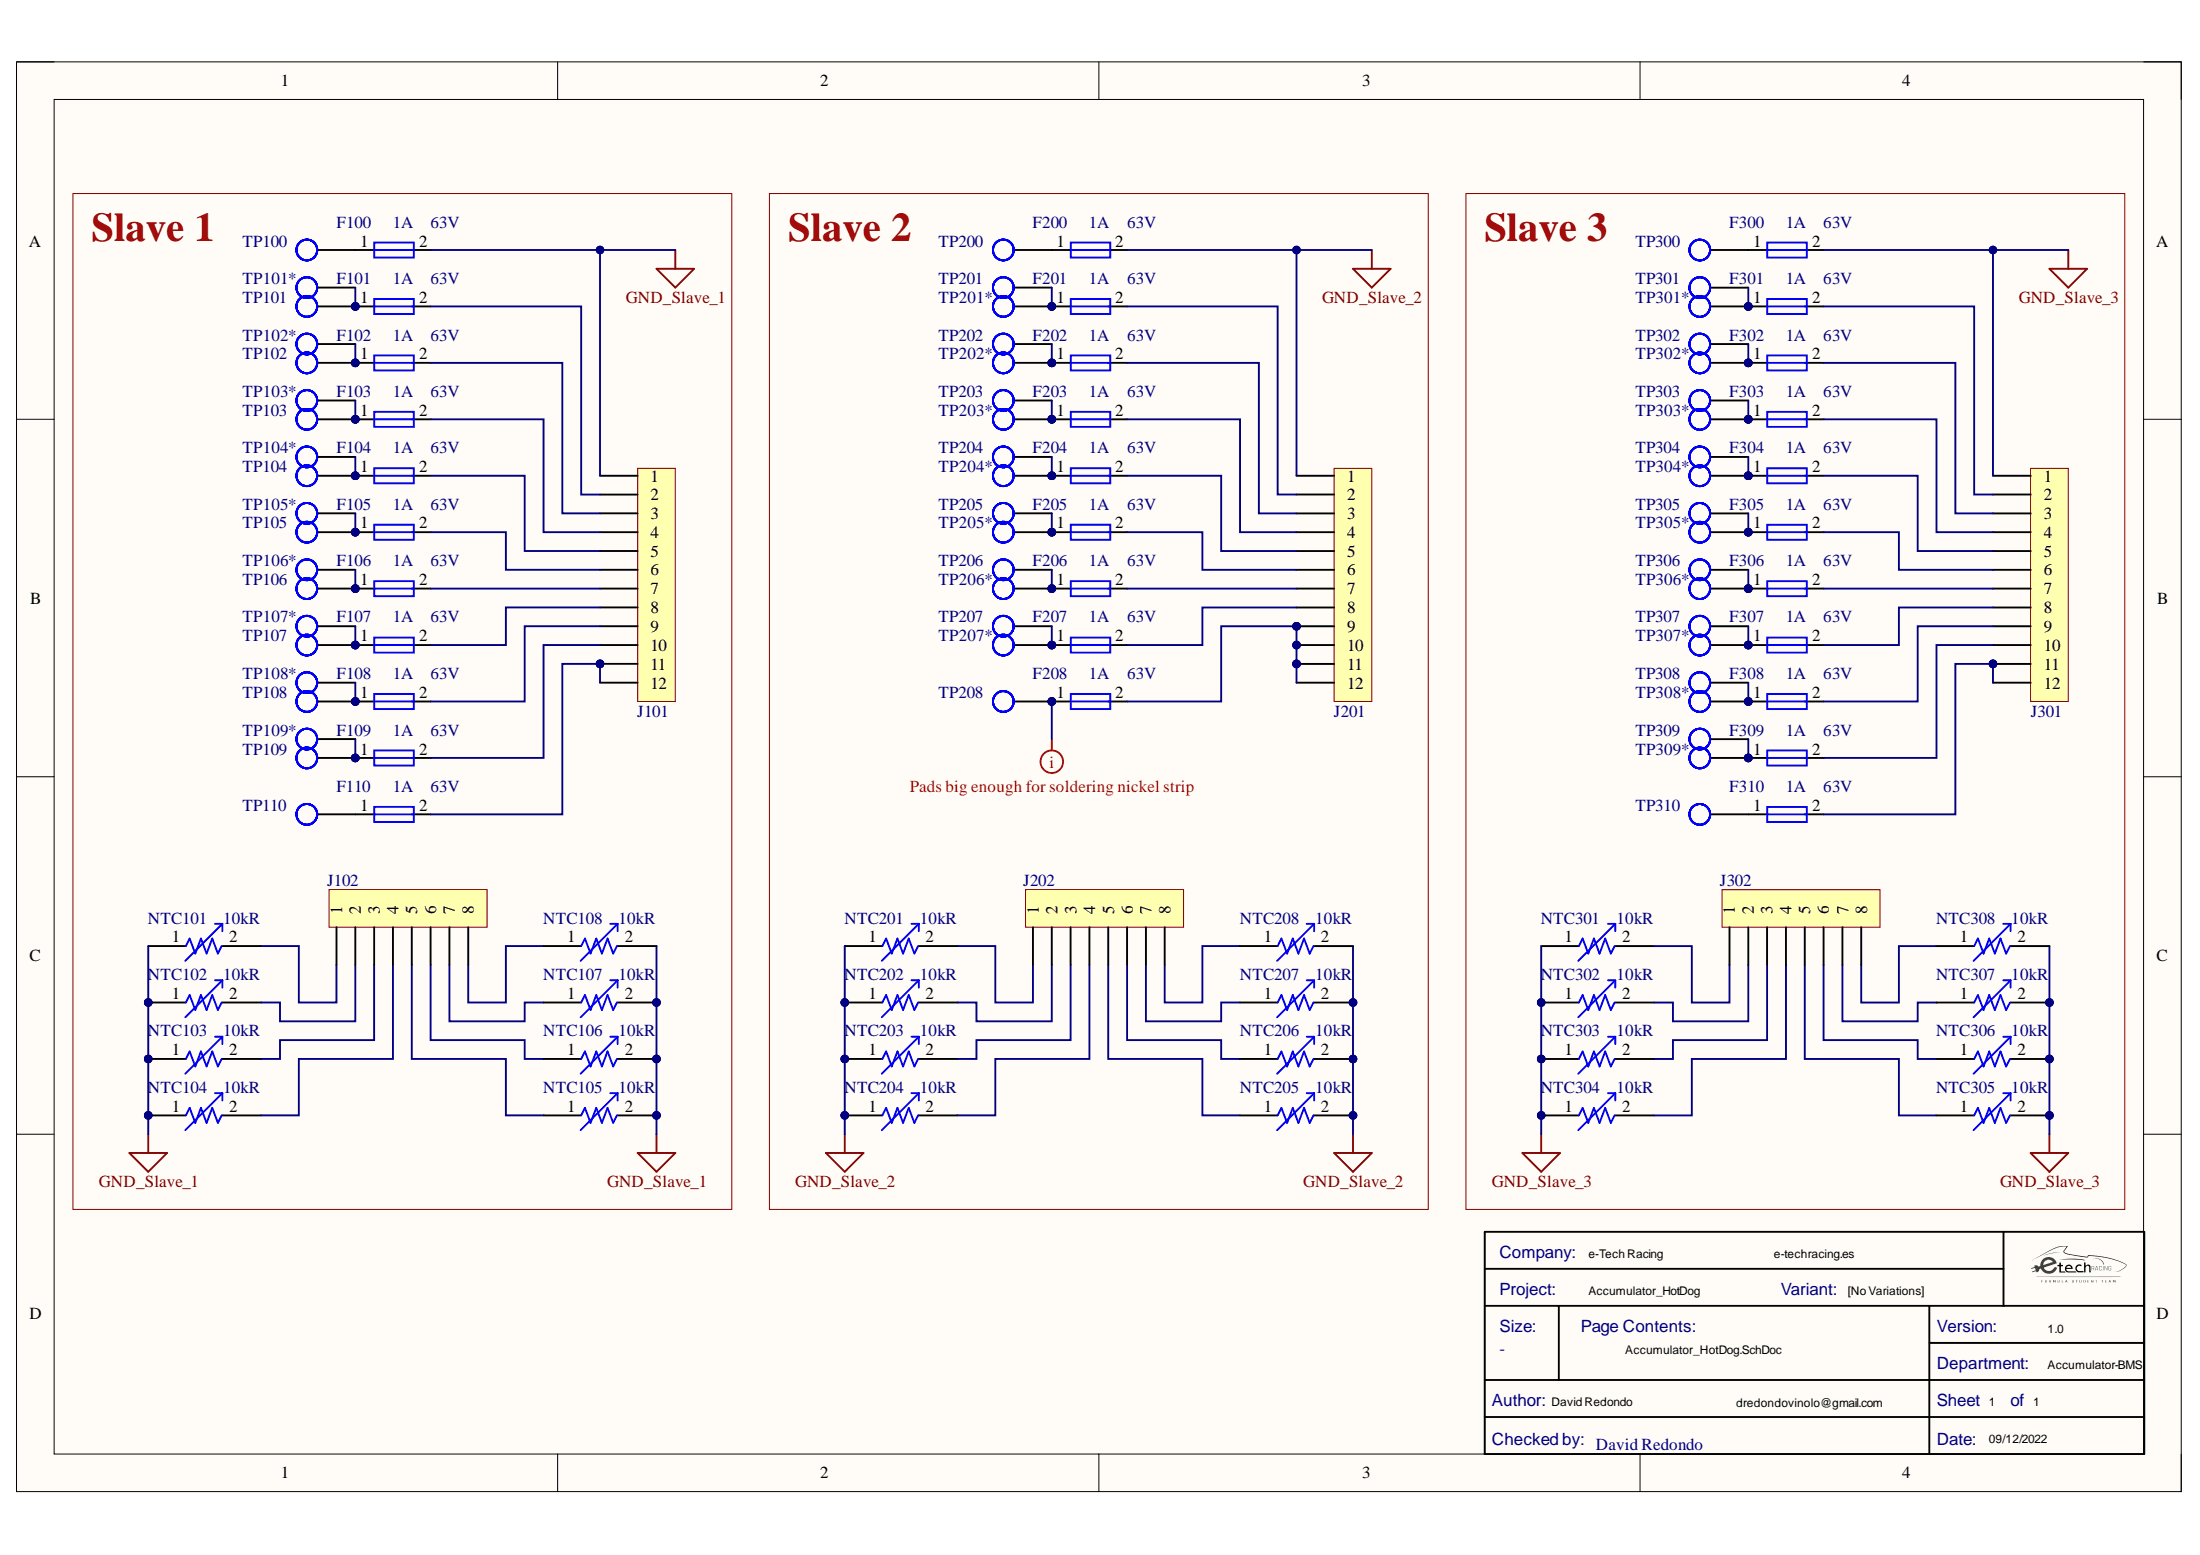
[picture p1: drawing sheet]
# Altium project Accumulator_HotDog.PrjPcb
ReviewerName: David Redondo; Version: 1.0; Project: Accumulator_HotDog; DesignerName: David Redondo; DesignerMail: dredondovinolo@gmail.com; DesignedByURL: e-techracing.es; Department: Accumulator-BMS; Company: e-Tech Racing
1 sheet, 118 parts. Net scope: global (net labels, ports and power ports of the same name join across sheets).
Board file: Accumulator_HotDog.PcbDoc

## Sheet Accumulator_HotDog.SchDoc
size A4; SheetNumber: 1; SheetTotal: 1

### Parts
*  Checked by:: David Redondo  (hidden comment: Title Block_template)  (graphical)
F100  Current Rating: 1A  Voltage Rating (DC): 63V  [Fuse_1206]  (hidden comment: 0437001.WRA)
F101  Current Rating: 1A  Voltage Rating (DC): 63V  [Fuse_1206]  (hidden comment: 0437001.WRA)
F102  Current Rating: 1A  Voltage Rating (DC): 63V  [Fuse_1206]  (hidden comment: 0437001.WRA)
F103  Current Rating: 1A  Voltage Rating (DC): 63V  [Fuse_1206]  (hidden comment: 0437001.WRA)
F104  Current Rating: 1A  Voltage Rating (DC): 63V  [Fuse_1206]  (hidden comment: 0437001.WRA)
F105  Current Rating: 1A  Voltage Rating (DC): 63V  [Fuse_1206]  (hidden comment: 0437001.WRA)
F106  Current Rating: 1A  Voltage Rating (DC): 63V  [Fuse_1206]  (hidden comment: 0437001.WRA)
F107  Current Rating: 1A  Voltage Rating (DC): 63V  [Fuse_1206]  (hidden comment: 0437001.WRA)
F108  Current Rating: 1A  Voltage Rating (DC): 63V  [Fuse_1206]  (hidden comment: 0437001.WRA)
F109  Current Rating: 1A  Voltage Rating (DC): 63V  [Fuse_1206]  (hidden comment: 0437001.WRA)
F110  Current Rating: 1A  Voltage Rating (DC): 63V  [Fuse_1206]  (hidden comment: 0437001.WRA)
F200  Current Rating: 1A  Voltage Rating (DC): 63V  [Fuse_1206]  (hidden comment: 0437001.WRA)
F201  Current Rating: 1A  Voltage Rating (DC): 63V  [Fuse_1206]  (hidden comment: 0437001.WRA)
F202  Current Rating: 1A  Voltage Rating (DC): 63V  [Fuse_1206]  (hidden comment: 0437001.WRA)
F203  Current Rating: 1A  Voltage Rating (DC): 63V  [Fuse_1206]  (hidden comment: 0437001.WRA)
F204  Current Rating: 1A  Voltage Rating (DC): 63V  [Fuse_1206]  (hidden comment: 0437001.WRA)
F205  Current Rating: 1A  Voltage Rating (DC): 63V  [Fuse_1206]  (hidden comment: 0437001.WRA)
F206  Current Rating: 1A  Voltage Rating (DC): 63V  [Fuse_1206]  (hidden comment: 0437001.WRA)
F207  Current Rating: 1A  Voltage Rating (DC): 63V  [Fuse_1206]  (hidden comment: 0437001.WRA)
F208  Current Rating: 1A  Voltage Rating (DC): 63V  [Fuse_1206]  (hidden comment: 0437001.WRA)
F300  Current Rating: 1A  Voltage Rating (DC): 63V  [Fuse_1206]  (hidden comment: 0437001.WRA)
F301  Current Rating: 1A  Voltage Rating (DC): 63V  [Fuse_1206]  (hidden comment: 0437001.WRA)
F302  Current Rating: 1A  Voltage Rating (DC): 63V  [Fuse_1206]  (hidden comment: 0437001.WRA)
F303  Current Rating: 1A  Voltage Rating (DC): 63V  [Fuse_1206]  (hidden comment: 0437001.WRA)
F304  Current Rating: 1A  Voltage Rating (DC): 63V  [Fuse_1206]  (hidden comment: 0437001.WRA)
F305  Current Rating: 1A  Voltage Rating (DC): 63V  [Fuse_1206]  (hidden comment: 0437001.WRA)
F306  Current Rating: 1A  Voltage Rating (DC): 63V  [Fuse_1206]  (hidden comment: 0437001.WRA)
F307  Current Rating: 1A  Voltage Rating (DC): 63V  [Fuse_1206]  (hidden comment: 0437001.WRA)
F308  Current Rating: 1A  Voltage Rating (DC): 63V  [Fuse_1206]  (hidden comment: 0437001.WRA)
F309  Current Rating: 1A  Voltage Rating (DC): 63V  [Fuse_1206]  (hidden comment: 0437001.WRA)
F310  Current Rating: 1A  Voltage Rating (DC): 63V  [Fuse_1206]  (hidden comment: 0437001.WRA)
J101  J_MicroFit_1x12_V  [J_MicroFit_1x12_V]  (value not drawn)
J102  J_MicroFit_1x8_V  [J_MicroFit_1x8_V]  (value not drawn)
J201  J_MicroFit_1x12_V  [J_MicroFit_1x12_V]  (value not drawn)
J202  J_MicroFit_1x8_V  [J_MicroFit_1x8_V]  (value not drawn)
J301  J_MicroFit_1x12_V  [J_MicroFit_1x12_V]  (value not drawn)
J302  J_MicroFit_1x8_V  [J_MicroFit_1x8_V]  (value not drawn)
NTC101  Resistance: 10kR  [NTC_NXRT15XV103FA1B040]  (hidden comment: NXRT15XV103FA1B040)
NTC102  Resistance: 10kR  [NTC_NXRT15XV103FA1B040]  (hidden comment: NXRT15XV103FA1B040)
NTC103  Resistance: 10kR  [NTC_NXRT15XV103FA1B040]  (hidden comment: NXRT15XV103FA1B040)
NTC104  Resistance: 10kR  [NTC_NXRT15XV103FA1B040]  (hidden comment: NXRT15XV103FA1B040)
NTC105  Resistance: 10kR  [NTC_NXRT15XV103FA1B040]  (hidden comment: NXRT15XV103FA1B040)
NTC106  Resistance: 10kR  [NTC_NXRT15XV103FA1B040]  (hidden comment: NXRT15XV103FA1B040)
NTC107  Resistance: 10kR  [NTC_NXRT15XV103FA1B040]  (hidden comment: NXRT15XV103FA1B040)
NTC108  Resistance: 10kR  [NTC_NXRT15XV103FA1B040]  (hidden comment: NXRT15XV103FA1B040)
NTC201  Resistance: 10kR  [NTC_NXRT15XV103FA1B040]  (hidden comment: NXRT15XV103FA1B040)
NTC202  Resistance: 10kR  [NTC_NXRT15XV103FA1B040]  (hidden comment: NXRT15XV103FA1B040)
NTC203  Resistance: 10kR  [NTC_NXRT15XV103FA1B040]  (hidden comment: NXRT15XV103FA1B040)
NTC204  Resistance: 10kR  [NTC_NXRT15XV103FA1B040]  (hidden comment: NXRT15XV103FA1B040)
NTC205  Resistance: 10kR  [NTC_NXRT15XV103FA1B040]  (hidden comment: NXRT15XV103FA1B040)
NTC206  Resistance: 10kR  [NTC_NXRT15XV103FA1B040]  (hidden comment: NXRT15XV103FA1B040)
NTC207  Resistance: 10kR  [NTC_NXRT15XV103FA1B040]  (hidden comment: NXRT15XV103FA1B040)
NTC208  Resistance: 10kR  [NTC_NXRT15XV103FA1B040]  (hidden comment: NXRT15XV103FA1B040)
NTC301  Resistance: 10kR  [NTC_NXRT15XV103FA1B040]  (hidden comment: NXRT15XV103FA1B040)
NTC302  Resistance: 10kR  [NTC_NXRT15XV103FA1B040]  (hidden comment: NXRT15XV103FA1B040)
NTC303  Resistance: 10kR  [NTC_NXRT15XV103FA1B040]  (hidden comment: NXRT15XV103FA1B040)
NTC304  Resistance: 10kR  [NTC_NXRT15XV103FA1B040]  (hidden comment: NXRT15XV103FA1B040)
NTC305  Resistance: 10kR  [NTC_NXRT15XV103FA1B040]  (hidden comment: NXRT15XV103FA1B040)
NTC306  Resistance: 10kR  [NTC_NXRT15XV103FA1B040]  (hidden comment: NXRT15XV103FA1B040)
NTC307  Resistance: 10kR  [NTC_NXRT15XV103FA1B040]  (hidden comment: NXRT15XV103FA1B040)
NTC308  Resistance: 10kR  [NTC_NXRT15XV103FA1B040]  (hidden comment: NXRT15XV103FA1B040)
TP100  TestPoint  [TestPoint]  (value not drawn)  (no BOM)
TP101  TestPoint  [TestPoint]  (value not drawn)  (no BOM)
TP101*  TestPoint  [TestPoint]  (value not drawn)  (no BOM)
TP102  TestPoint  [TestPoint]  (value not drawn)  (no BOM)
TP102*  TestPoint  [TestPoint]  (value not drawn)  (no BOM)
TP103  TestPoint  [TestPoint]  (value not drawn)  (no BOM)
TP103*  TestPoint  [TestPoint]  (value not drawn)  (no BOM)
TP104  TestPoint  [TestPoint]  (value not drawn)  (no BOM)
TP104*  TestPoint  [TestPoint]  (value not drawn)  (no BOM)
TP105  TestPoint  [TestPoint]  (value not drawn)  (no BOM)
TP105*  TestPoint  [TestPoint]  (value not drawn)  (no BOM)
TP106  TestPoint  [TestPoint]  (value not drawn)  (no BOM)
TP106*  TestPoint  [TestPoint]  (value not drawn)  (no BOM)
TP107  TestPoint  [TestPoint]  (value not drawn)  (no BOM)
TP107*  TestPoint  [TestPoint]  (value not drawn)  (no BOM)
TP108  TestPoint  [TestPoint]  (value not drawn)  (no BOM)
TP108*  TestPoint  [TestPoint]  (value not drawn)  (no BOM)
TP109  TestPoint  [TestPoint]  (value not drawn)  (no BOM)
TP109*  TestPoint  [TestPoint]  (value not drawn)  (no BOM)
TP110  TestPoint  [TestPoint]  (value not drawn)  (no BOM)
TP200  TestPoint  [TestPoint]  (value not drawn)  (no BOM)
TP201  TestPoint  [TestPoint]  (value not drawn)  (no BOM)
TP201*  TestPoint  [TestPoint]  (value not drawn)  (no BOM)
TP202  TestPoint  [TestPoint]  (value not drawn)  (no BOM)
TP202*  TestPoint  [TestPoint]  (value not drawn)  (no BOM)
TP203  TestPoint  [TestPoint]  (value not drawn)  (no BOM)
TP203*  TestPoint  [TestPoint]  (value not drawn)  (no BOM)
TP204  TestPoint  [TestPoint]  (value not drawn)  (no BOM)
TP204*  TestPoint  [TestPoint]  (value not drawn)  (no BOM)
TP205  TestPoint  [TestPoint]  (value not drawn)  (no BOM)
TP205*  TestPoint  [TestPoint]  (value not drawn)  (no BOM)
TP206  TestPoint  [TestPoint]  (value not drawn)  (no BOM)
TP206*  TestPoint  [TestPoint]  (value not drawn)  (no BOM)
TP207  TestPoint  [TestPoint]  (value not drawn)  (no BOM)
TP207*  TestPoint  [TestPoint]  (value not drawn)  (no BOM)
TP208  TestPoint  [TestPoint]  (value not drawn)  (no BOM)
TP300  TestPoint  [TestPoint]  (value not drawn)  (no BOM)
TP301  TestPoint  [TestPoint]  (value not drawn)  (no BOM)
TP301*  TestPoint  [TestPoint]  (value not drawn)  (no BOM)
TP302  TestPoint  [TestPoint]  (value not drawn)  (no BOM)
TP302*  TestPoint  [TestPoint]  (value not drawn)  (no BOM)
TP303  TestPoint  [TestPoint]  (value not drawn)  (no BOM)
TP303*  TestPoint  [TestPoint]  (value not drawn)  (no BOM)
TP304  TestPoint  [TestPoint]  (value not drawn)  (no BOM)
TP304*  TestPoint  [TestPoint]  (value not drawn)  (no BOM)
TP305  TestPoint  [TestPoint]  (value not drawn)  (no BOM)
TP305*  TestPoint  [TestPoint]  (value not drawn)  (no BOM)
TP306  TestPoint  [TestPoint]  (value not drawn)  (no BOM)
TP306*  TestPoint  [TestPoint]  (value not drawn)  (no BOM)
TP307  TestPoint  [TestPoint]  (value not drawn)  (no BOM)
TP307*  TestPoint  [TestPoint]  (value not drawn)  (no BOM)
TP308  TestPoint  [TestPoint]  (value not drawn)  (no BOM)
TP308*  TestPoint  [TestPoint]  (value not drawn)  (no BOM)
TP309  TestPoint  [TestPoint]  (value not drawn)  (no BOM)
TP309*  TestPoint  [TestPoint]  (value not drawn)  (no BOM)
TP310  TestPoint  [TestPoint]  (value not drawn)  (no BOM)

### Blocks framed on the sheet
Slave 1: F100-F110 J101 J102 NTC101-NTC108 TP100 TP101 TP101* TP102 TP102* TP103 TP103* TP104 TP104* TP105 TP105* TP106 TP106* TP107 TP107* TP108 TP108* TP109 TP109* TP110
Slave 2: F200-F208 J201 J202 NTC201-NTC208 TP200 TP201 TP201* TP202 TP202* TP203 TP203* TP204 TP204* TP205 TP205* TP206 TP206* TP207 TP207* TP208
Slave 3: F300-F310 J301 J302 NTC301-NTC308 TP300 TP301 TP301* TP302 TP302* TP303 TP303* TP304 TP304* TP305 TP305* TP306 TP306* TP307 TP307* TP308 TP308* TP309 TP309* TP310

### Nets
GND_Slave_1: F100.2 J101.1 NTC101.1 NTC102.1 NTC103.1 NTC104.1 NTC105.2 NTC106.2 NTC107.2 NTC108.2
GND_Slave_2: F200.2 J201.1 NTC201.1 NTC202.1 NTC203.1 NTC204.1 NTC205.2 NTC206.2 NTC207.2 NTC208.2
GND_Slave_3: F300.2 J301.1 NTC301.1 NTC302.1 NTC303.1 NTC304.1 NTC305.2 NTC306.2 NTC307.2 NTC308.2
NetF100_1: F100.1 TP100.1
NetF101_1: F101.1 TP101.1 TP101*.1
NetF101_2: F101.2 J101.2
NetF102_1: F102.1 TP102.1 TP102*.1
NetF102_2: F102.2 J101.3
NetF103_1: F103.1 TP103.1 TP103*.1
NetF103_2: F103.2 J101.4
NetF104_1: F104.1 TP104.1 TP104*.1
NetF104_2: F104.2 J101.5
NetF105_1: F105.1 TP105.1 TP105*.1
NetF105_2: F105.2 J101.6
NetF106_1: F106.1 TP106.1 TP106*.1
NetF106_2: F106.2 J101.7
NetF107_1: F107.1 TP107.1 TP107*.1
NetF107_2: F107.2 J101.8
NetF108_1: F108.1 TP108.1 TP108*.1
NetF108_2: F108.2 J101.9
NetF109_1: F109.1 TP109.1 TP109*.1
NetF109_2: F109.2 J101.10
NetF110_1: F110.1 TP110.1
NetF110_2: F110.2 J101.11 J101.12
NetF200_1: F200.1 TP200.1
NetF201_1: F201.1 TP201.1 TP201*.1
NetF201_2: F201.2 J201.2
NetF202_1: F202.1 TP202.1 TP202*.1
NetF202_2: F202.2 J201.3
NetF203_1: F203.1 TP203.1 TP203*.1
NetF203_2: F203.2 J201.4
NetF204_1: F204.1 TP204.1 TP204*.1
NetF204_2: F204.2 J201.5
NetF205_1: F205.1 TP205.1 TP205*.1
NetF205_2: F205.2 J201.6
NetF206_1: F206.1 TP206.1 TP206*.1
NetF206_2: F206.2 J201.7
NetF207_1: F207.1 TP207.1 TP207*.1
NetF207_2: F207.2 J201.8
NetF208_1: F208.1 TP208.1
NetF208_2: F208.2 J201.9 J201.10 J201.11 J201.12
NetF300_1: F300.1 TP300.1
NetF301_1: F301.1 TP301.1 TP301*.1
NetF301_2: F301.2 J301.2
NetF302_1: F302.1 TP302.1 TP302*.1
NetF302_2: F302.2 J301.3
NetF303_1: F303.1 TP303.1 TP303*.1
NetF303_2: F303.2 J301.4
NetF304_1: F304.1 TP304.1 TP304*.1
NetF304_2: F304.2 J301.5
NetF305_1: F305.1 TP305.1 TP305*.1
NetF305_2: F305.2 J301.6
NetF306_1: F306.1 TP306.1 TP306*.1
NetF306_2: F306.2 J301.7
NetF307_1: F307.1 TP307.1 TP307*.1
NetF307_2: F307.2 J301.8
NetF308_1: F308.1 TP308.1 TP308*.1
NetF308_2: F308.2 J301.9
NetF309_1: F309.1 TP309.1 TP309*.1
NetF309_2: F309.2 J301.10
NetF310_1: F310.1 TP310.1
NetF310_2: F310.2 J301.11 J301.12
NetJ102_1: J102.1 NTC101.2
NetJ102_2: J102.2 NTC102.2
NetJ102_3: J102.3 NTC103.2
NetJ102_4: J102.4 NTC104.2
NetJ102_5: J102.5 NTC105.1
NetJ102_6: J102.6 NTC106.1
NetJ102_7: J102.7 NTC107.1
NetJ102_8: J102.8 NTC108.1
NetJ202_1: J202.1 NTC201.2
NetJ202_2: J202.2 NTC202.2
NetJ202_3: J202.3 NTC203.2
NetJ202_4: J202.4 NTC204.2
NetJ202_5: J202.5 NTC205.1
NetJ202_6: J202.6 NTC206.1
NetJ202_7: J202.7 NTC207.1
NetJ202_8: J202.8 NTC208.1
NetJ302_1: J302.1 NTC301.2
NetJ302_2: J302.2 NTC302.2
NetJ302_3: J302.3 NTC303.2
NetJ302_4: J302.4 NTC304.2
NetJ302_5: J302.5 NTC305.1
NetJ302_6: J302.6 NTC306.1
NetJ302_7: J302.7 NTC307.1
NetJ302_8: J302.8 NTC308.1

### Layout directives
mark named Pads big enough for soldering nickel strip: NetF208_1
